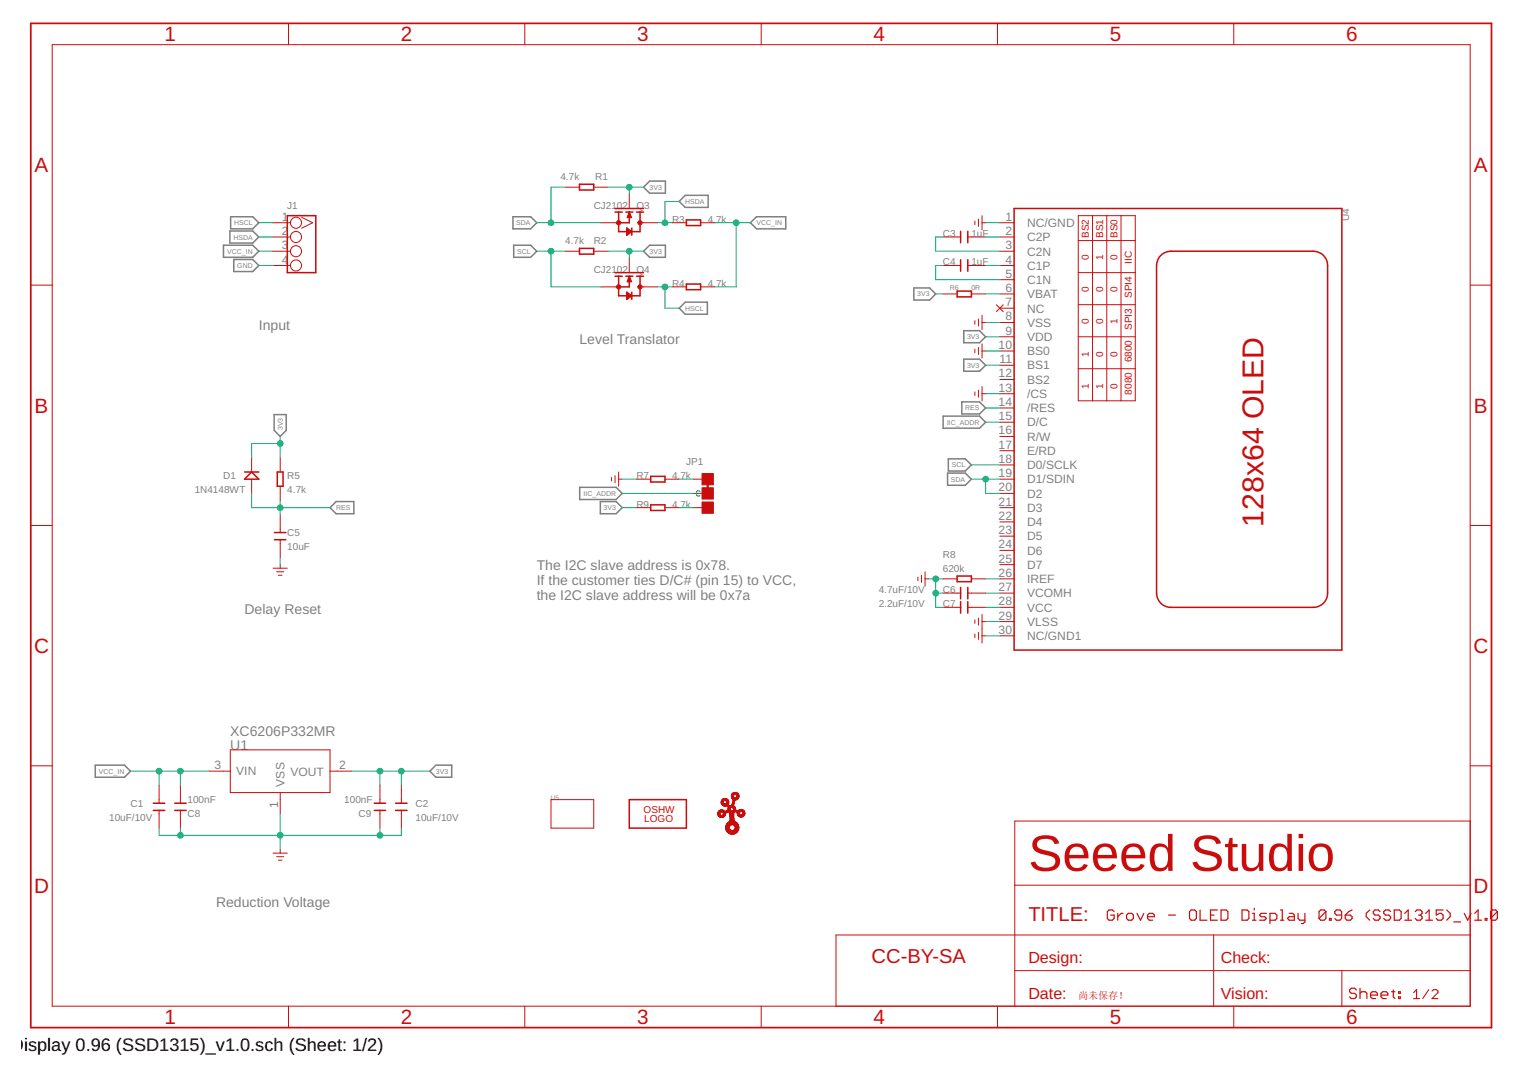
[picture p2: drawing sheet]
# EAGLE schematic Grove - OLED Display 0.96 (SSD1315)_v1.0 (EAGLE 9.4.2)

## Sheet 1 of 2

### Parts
C1  10uF/10V  C-0603  [C0603]
C2  10uF/10V  C-0603  [C0603]
C3  1uF  C-0402  [C0402]
C4  1uF  C-0402  [C0402]
C5  10uF  C-0603  [C0603]
C6  4.7uF/10V  C-0603  [C0603]
C7  2.2uF/10V  C-0603  [C0603]
C8  100nF  C-0402  [C0402]
C9  100nF  C-0402  [C0402]
D1  1N4148WT  DIODE'0603'  [SOD-523]
FR1  SEEEDSTUDIO-OPEN-SCH-FRAME  [SEEEDSTUDIO-PCB-FRAME]
FR2  SEEEDSTUDIO-OPEN-SCH-FRAME  [SEEEDSTUDIO-PCB-FRAME]
J1  GROVE-CONNECTOR-DIP-320110033  [HW4-2.0]
JP1  JP-3P-SHORT  [3P-SMD-SHORT]
LOGO1  LOGO-OSHW-FILLX0150-NT  [OSHW_FILLX150_NOTEXT]
Q3  CJ2102  MOSFET-N'SI1304BDL'  [SOT-323]
Q4  CJ2102  MOSFET-N'SI1304BDL'  [SOT-323]
R1  4.7k  R-0402  [R0402]
R2  4.7k  R-0402  [R0402]
R3  4.7k  R-0402  [R0402]
R4  4.7k  R-0402  [R0402]
R5  4.7k  R-0402  [R0402]
R6  0R  R-0402  [R0402]
R7  4.7k  R-0402  [R0402]
R8  620k  R-0402  [R0402]
R9  4.7k  R-0402  [R0402]
U1  XC6206P332MR  PMIC-XC6206PMR  [SOT-23]
U4  OLED-12864-30P  [OLED30P-0.7-24.74X16.9MM]
U5  TWIG'2U'  [2U-DIM-W/DRILL]
U$1  LOGO-GROVETWIGLOGO_SMALL  [GROVE-SILK-SMALL]

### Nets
3V3: C2.1 C9.2 D1.- Q3.1(G) Q4.1(G) R1.1 R2.2 R5.2 R6.1 R9.1 U1.2(VOUT) U4.9(VDD) U4.11(BS1)
GND: C1.2 C2.2 C5.2 C6.1 C7.1 C8.1 C9.1 J1.4 R7.1 R8.2 U1.1(VSS) U4.1(NC/GND) U4.8(VSS) U4.10(BS0) U4.13(/CS) U4.29(VLSS) U4.30(NC/GND1) ; supply symbol labelled GND_POWER
HSCL: J1.1 Q4.3(D) R4.1
HSDA: J1.2 Q3.3(D) R3.1
IIC_ADDR: JP1.MM(C) U4.15(D/C)
N$1: C3.2 U4.2(C2P)
N$2: C4.2 U4.4(C1P)
N$3: C3.1 U4.3(C2N)
N$4: C4.1 U4.5(C1N)
N$5: R8.1 U4.26(IREF)
N$6: C6.2 U4.27(VCOMH)
N$7: C7.2 U4.28(VCC)
N$8: R6.2 U4.6(VBAT)
N$10: JP1.11(L) R7.2
N$11: JP1.00(R) R9.2
RES: C5.1 D1.+ R5.1 U4.14(/RES)
SCL: Q4.2(S) R2.1 U4.18(D0/SCLK)
SDA: Q3.2(S) R1.2 U4.19(D1/SDIN) U4.20(D2)
VCC_IN: C1.1 C8.2 J1.3 R3.2 R4.2 U1.3(VIN)
Unconnected: U4.7(NC) U4.12(BS2) U4.16(R/W) U4.17(E/RD) U4.21(D3) U4.22(D4) U4.23(D5) U4.24(D6) U4.25(D7)

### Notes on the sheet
- V1.0 | Initial Version | 2019.07.16 | Xusheng Yuan
- Input
- Level Translator
- The I2C slave address is 0x78.
  If the customer ties D/C# (pin 15) to VCC,
  the I2C slave address will be 0x7a
- Delay Reset
- Reduction Voltage

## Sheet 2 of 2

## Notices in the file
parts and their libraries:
moudle-new: This work is licensed under the Creative Commons Attribution 4.0 International License.
To view a copy of this license,visit:
http://creativecommons.org/licenses/by-sa/4.0
moudle-new: CC-BY-SA
